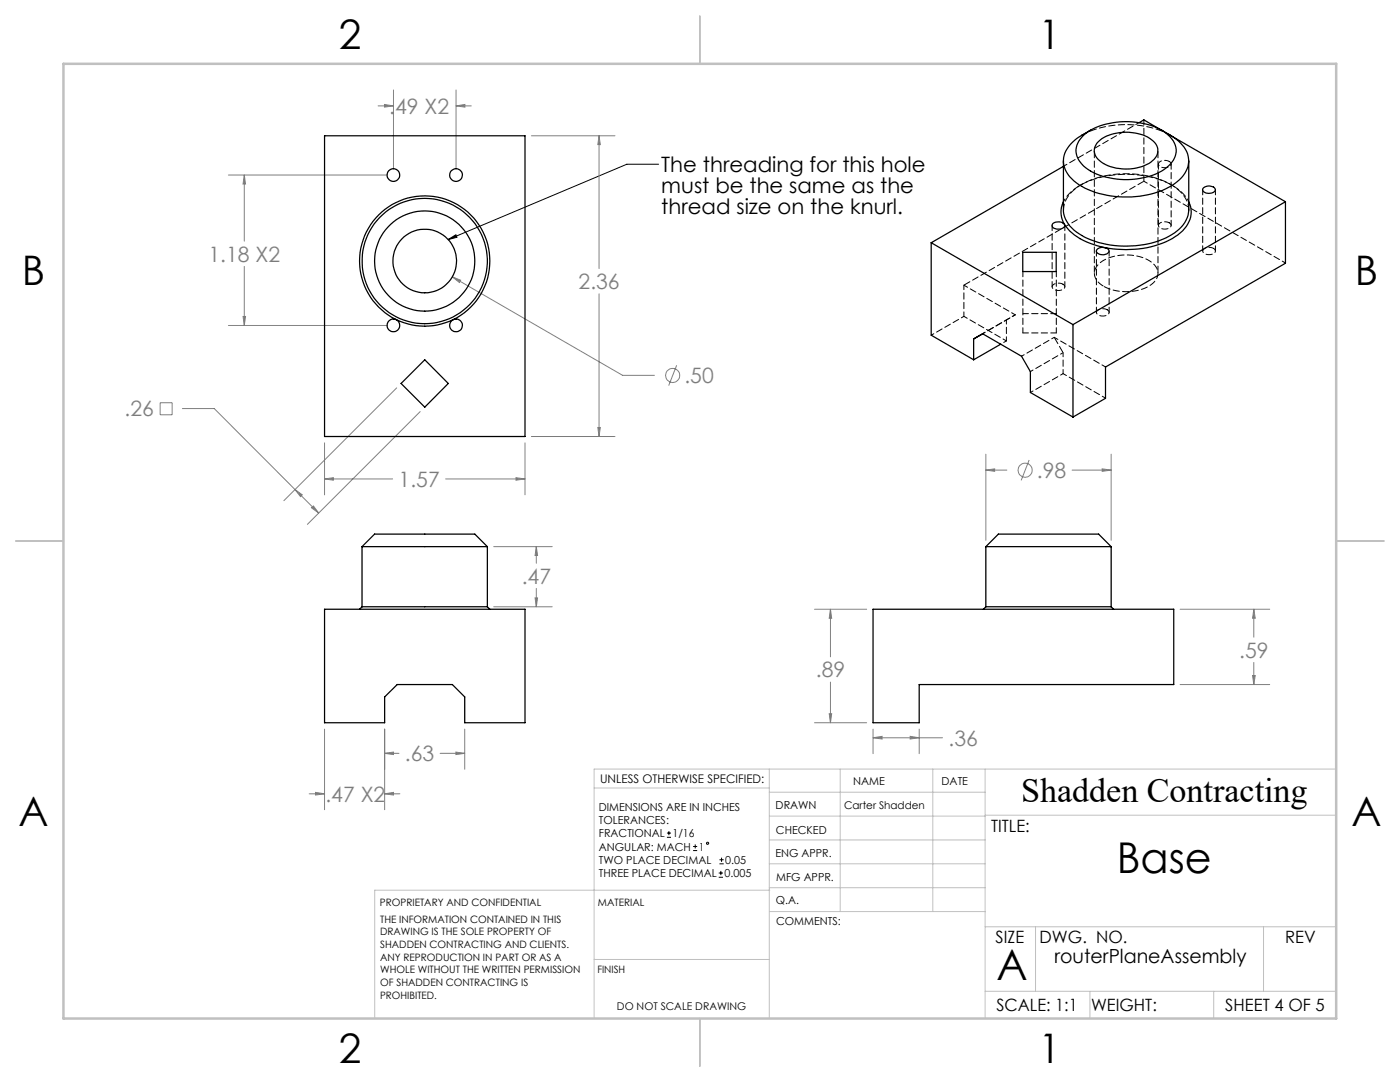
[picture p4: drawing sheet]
<svg xmlns="http://www.w3.org/2000/svg" width="279mm" height="216mm" viewBox="0 0 279 216" stroke-linecap="round" stroke-linejoin="round" font-family="sans-serif">
<g fill="none" stroke="#808080" stroke-width=".2">
<path d="M78.5 18v15.7M91 18v15.7M45.6 34.9h31.7M48.8 34.9v13.2M48.8 34.9l.2 1.8h-.5zM75.5 21.1h3M76.7 20.8l1.8 .3-1.8 .3zM91 21.1h3.1M91 21.1l1.8-.3v.6zM106 27.1h16.7M119.6 27.1v26.5M119.6 27.1l.2 1.8h-.5z"/>
<path d="M48.8 53.2v11.7M90.3 55.2l33.9 19.7h6.4M90.3 55.2l1.6 .7-.2 .5zM119.6 58.6v28.5M45.6 64.9h31.7M48.5 63.1h.5l-.2 1.8zM79.2 77.4l-22.5 22.5M135 72.9l-1.5 4M32 80.4h2.4v2.4h-2.4zM36.4 81.5h6.4l16.1 16.2M58.9 97.7l4.7 4.7M58.9 97.7l1.4 1-.3 .4z"/>
<path d="M64.8 95.6l1.7-.3v.5zM64.8 88.4v10.3M64.8 95.6h13.6M83.9 82.1l-22.6 22.5M88.9 95.6h15.9M103 95.3l1.8 .3-1.8 .2zM104.8 88.4v10.3M106 87.1h16.7M119.3 85.3h.5l-.2 1.8zM196.7 90.6v17.2M196.7 93.8h4.2M196.7 93.8l1.8-.2v.5z"/>
<path d="M205.4 91.8l-1.6 4M214 93.8h7.8M220 93.6l1.8 .2-1.8 .3zM221.8 90.6v17.2M62.2 101.3l.3-.3 1.1 1.4zM98.5 109.1h11.7M106.8 119.3h.5l-.3 1.8zM107 109.1v3.3M107 117.4v3.7M107 109.1l.3 1.7h-.5zM98.5 121.1h11.7M162.6 121.6h10.4"/>
<path d="M165.7 121.6l.3 1.8h-.5zM165.7 121.6v9.5M165.7 136.1v8.1M235.5 121.6h17.9M235.5 136.6h17.9M250 134.8h.5l-.3 1.8zM250.2 121.6l.3 1.8h-.5zM250.2 121.6v5.5M250.2 132.2v4.4M61.7 158.4h3.1M63 158.1l1.8 .3-1.8 .2zM64.8 145.5v16.1"/>
<path d="M76.8 145.5v16.1M76.8 158.4h3M76.8 150.3h2.8M76.8 158.4l1.7-.3v.5zM76.8 150.3l1.7-.2v.5zM87.8 150.3h4.9M91 150.1l1.7 .2-1.7 .3zM92.7 145.5v8M162.6 144.2h10.4M165.5 142.4h.5l-.3 1.8zM174.2 147.2l1.8-.3v.6zM174.2 145.5v4.9"/>
<path d="M174.2 147.2h13.9M181.6 146.9l1.8 .3-1.8 .3zM183.4 145.5v4.9"/>
<circle cx="134.2" cy="74.9" r="1.4"/>
<circle cx="204.6" cy="93.8" r="1.4"/>
</g>
<g fill="none" stroke="#000" stroke-width=".2">
<path d="M131.4 32.8h-6.3l-35.7 15M89.4 47.8l1.6-1 .2 .5zM133.1 167.1h.8M133.1 166.2h.8M133.5 165.8v.9M138.3 169.7h.8M138.3 168.9h.8M138.7 168.5v.8M143.4 175h.9M143.4 174.2h.9M143.6 172.4h.8M143.6 171.6h.8"/>
<path d="M143.9 173.8v.8M144 171.1v.9"/>
<circle cx="141.2" cy="168.3" r=".22"/>
</g>
<g fill="none" stroke="#c0c0c0" stroke-width=".2">
<path d="M118.6 157.2h34.9M153.5 153.5v49.7M153.5 158.1h43.1M167.7 153.5v28.4M186.2 153.5v28.4M196.6 153.5v49.7M266.7 153.5h-148.1v49.7M153.5 167.6h43.1M153.5 162.8h43.1M153.5 172.4h43.1M153.5 177.1h43.1M153.6 177.6h-78.8v25.6"/>
<path d="M196.6 162.7h70.1M118.6 191.5h34.9M153.6 181.9h43M196.6 197.8h70.1M196.6 184.9h70.1M206.7 184.9v12.9M217.5 197.8v5.4M242.2 197.8v5.4M252.2 184.9v12.9"/>
</g>
<path d="M139.7 3.2v9.5M3.1 107.9h9.6M266.7 107.9h9.5M139.7 203.2v9.6" fill="none" stroke="#c0c0c0" stroke-width=".25"/>
<path d="M12.7 12.7h254v190.5h-254z" fill="none" stroke="#c0c0c0" stroke-width=".5"/>
<path d="M89.4 47.8l1.6-1 .2 .5z" fill="#000"/>
<path d="M106.8 119.3h.5l-.3 1.8zM107 109.1l.3 1.7h-.5zM76.8 158.4l1.7-.3v.5zM63 158.1l1.8 .3-1.8 .2zM76.8 150.3l1.7-.2v.5zM91 150.1l1.7 .2-1.7 .3zM119.3 85.3h.5l-.2 1.8zM119.6 27.1l.2 1.8h-.5zM64.8 95.6l1.7-.3v.5zM103 95.3l1.8 .3-1.8 .2zM76.7 20.8l1.8 .3-1.8 .3zM91 21.1l1.8-.3v.6zM58.9 97.7l1.4 1-.3 .4zM62.2 101.3l.3-.3 1.1 1.4zM48.8 34.9l.2 1.8h-.5zM48.5 63.1h.5l-.2 1.8zM90.3 55.2l1.4 1.2 .2-.5zM250.2 121.6l.3 1.8h-.5zM250 134.8h.5l-.3 1.8zM165.7 121.6l.3 1.8h-.5zM165.5 142.4h.5l-.3 1.8zM181.6 146.9l1.8 .3-1.8 .3zM174.2 147.2l1.8-.3v.6zM196.7 93.8l1.8-.2v.5zM220 93.6l1.8 .2-1.8 .3z" fill="#808080"/>
<g fill="none" stroke="#000" stroke-width=".25">
<path d="M64.8 27.1h40v60h-40zM212.2 32.1v9.8a6.3 6.3 0 0 0 3.7 5.1 19.4 19.4 0 0 0 18-.2 6 6 0 0 0 3.3-4.9v-9.8M212.2 33.2l-26.4 15.2M216.3 27a14 14 0 0 1 11-2.5 9 9 0 0 1 7.1 4.1 3.9 3.9 0 0 1-1.6 4.9 14.7 14.7 0 0 1-11.4 2 8.1 8.1 0 0 1-6.5-4.4 3.9 3.9 0 0 1 1.4-4.1zM217.7 26l-1.8 1a6 6 0 0 0-3.6 5.9 7.8 7.8 0 0 0 4.8 4.9 19.6 19.6 0 0 0 16.8-.8 5.9 5.9 0 0 0 3.3-5.3 6.3 6.3 0 0 0-3.6-4.7l-1.8-1M219 28.5a8.7 8.7 0 0 1 8-1.9 5.3 5.3 0 0 1 4 2.8 3.2 3.2 0 0 1-2.6 3.6 9.5 9.5 0 0 1-8.9-.9 2.43 2.43 0 0 1-.5-3.6zM227.3 24.5l1-.6 3.3 2M233.7 27.1l22.8 13.2M240.2 37.4a1.64 1.64 0 0 1 2.3 .3 1.32 1.32 0 0 1-2 .7l-.5-.4v-.3zM185.8 48.4l28.3 16.4M185.8 48.4v18.5l8.5 4.9M204.1 50.3h6.7v3.9h-6.7z"/>
<path d="M210.2 44.6a1.69 1.69 0 0 1 2.3 .3 1.26 1.26 0 0 1-1.8 .7 .63 .63 0 0 1-.7-.3 .63 .63 0 0 1 .2-.7zM212.2 40.3a5 5 0 0 0 1.7 6.2 17.5 17.5 0 0 0 12.5 3.2 15.7 15.7 0 0 0 9.6-3.6 4.9 4.9 0 0 0 1.2-5.8M218.9 49.8a1.69 1.69 0 0 1 2.4 .2 1.41 1.41 0 0 1-1.2 .9 1.41 1.41 0 0 1-1.3-.8zM256.5 40.3l-42.4 24.5M256.5 40.3v12.2l-35.9 20.7v6.3l-6.5 3.7M84.8 71.8l4.7 4.7-4.7 4.7-4.8-4.7zM194.3 71.8v-4.2l1.8-1 7.8 4.5 1.7 3.1v4.1l8.5 4.9M199.7 68.7l-5.4 3.1M214.1 64.8v18.4M72.2 109.1l2.6-2.5h20l2.5 2.5M72.2 109.1h25.1M72.2 109.1v12"/>
<path d="M97.3 109.1v12M196.7 109.1h25.1M196.7 109.1l2.5-2.5h20.1l2.5 2.5M196.7 109.1v12M221.8 109.1v12M64.8 121.6h40v22.6h-12.1v-5.1l-2.4-2.5h-11l-2.5 2.5v5.1h-12zM72.2 121.1h25.1M72.2 121.1l-.4 .5M97.3 121.1l.5 .5M174.2 121.6h60v15h-50.8v7.6h-9.2zM196.7 121.1h25.1M196.7 121.1l-.4 .5"/>
<path d="M221.8 121.1l.4 .5"/>
<circle cx="78.5" cy="34.9" r="1.27"/>
<circle cx="91" cy="34.9" r="1.27"/>
<circle cx="84.8" cy="52.1" r="12.5"/>
<circle cx="84.8" cy="52.1" r="10"/>
<circle cx="84.8" cy="52.1" r="6.3"/>
<circle cx="84.8" cy="52.1" r="13"/>
<circle cx="78.5" cy="64.9" r="1.26"/>
<circle cx="91" cy="64.9" r="1.26"/>
</g>
<path d="M233.7 27.1l-2-1.2M192.4 56.9l10.2 5.9M192.4 63.1v-6.2M200.8 68v-4.2M210.4 67.3l10.2 5.9M212.2 74.6v-4.2" fill="none" stroke="#000" stroke-width=".2" stroke-dasharray="1.3 .6" stroke-dashoffset=".4"/>
<path d="M227.3 24.5l-15 8.7M256.6 52.5l-28.3-16.3M192.4 63.1l8.5 4.9M212.2 74.6l8.4 4.9" fill="none" stroke="#000" stroke-width=".2" stroke-dasharray="1.3 .6" stroke-dashoffset=".5"/>
<path d="M233.4 32.2a.63 .63 0 0 1 .3 .8 .63 .63 0 0 1-.7 .4 1.21 1.21 0 0 1-1.8-.8 1.66 1.66 0 0 1 2.2-.4M212.1 56.7a.63 .63 0 0 1 .4 .8 .63 .63 0 0 1-.8 .4 1.21 1.21 0 0 1-1.7-.8 1.66 1.66 0 0 1 2.1-.4M233.4 44.5a.63 .63 0 0 1 .3 .7 .63 .63 0 0 1-.7 .5 1.21 1.21 0 0 1-1.8-.9 1.66 1.66 0 0 1 2.2-.3M242.2 49.6a.63 .63 0 0 1 .3 .7 .63 .63 0 0 1-.7 .5 1.21 1.21 0 0 1-1.8-.9 1.66 1.66 0 0 1 2.2-.3M221 61.8a.63 .63 0 0 1 .3 .8 .63 .63 0 0 1-.7 .4 1.21 1.21 0 0 1-1.8-.8 1.66 1.66 0 0 1 2.2-.4" fill="none" stroke="#000" stroke-width=".2" stroke-dasharray="1.3 .6" stroke-dashoffset=".3"/>
<path d="M212.3 40.2a10.9 10.9 0 0 1 7.5-4.8 19.6 19.6 0 0 1 15.3 2.3l1.3 1.3 .9 1.2M185.9 66.9l6.5-3.8M196.1 66.6l6.5-3.8M205.7 74.1l6.5-3.7M205.7 78.3l6.5-3.7M210.4 67.3l-6.5 3.8" fill="none" stroke="#000" stroke-width=".2" stroke-dasharray="1.3 .6" stroke-dashoffset=".7"/>
<path d="M215.9 27a19.5 19.5 0 0 1 17.7 0M215.9 36.8l-.3 .2M233.9 37l-.3-.2" fill="none" stroke="#000" stroke-width=".2" stroke-dasharray="1.3 .6"/>
<path d="M237.3 41.9a6.2 6.2 0 0 0-3.7-5.1 19.2 19.2 0 0 0-18.5 .5 5.8 5.8 0 0 0-2.8 4.6" fill="none" stroke="#000" stroke-width=".2" stroke-dasharray="1.3 .6" stroke-dashoffset=".1"/>
<g fill="none" stroke="#000" stroke-width=".2" stroke-dasharray="1.3 .6" stroke-dashoffset=".2">
<path d="M228.3 23.9v12.3M231.2 32.7v12.3M240 37.8v12.3M210 45v12.2M212.5 57.2v-12.2M218.8 50.1v12.2M233.7 45v-12.3M242.6 50.1v-12.3M204.1 66.4h6.7M204.1 66.4v-12.2M210.8 66.4v-12.2M210.8 62.6h-6.7"/>
<path d="M221.4 62.3v-12.2"/>
</g>
<path d="M218.4 30v24.5M231.1 54.5v-24.5M212.2 70.4l-1.8-3.1" fill="none" stroke="#000" stroke-width=".2" stroke-dasharray="1.3 .6" stroke-dashoffset="-.2"/>
<path d="M228.3 36.2l-35.9 20.7M220.3 57.1a9.6 9.6 0 0 0 9.8-.6 2.59 2.59 0 0 0-.7-4.4 9.4 9.4 0 0 0-10.1 .6 2.52 2.52 0 0 0 .6 4.2l.4 .2" fill="none" stroke="#000" stroke-width=".2" stroke-dasharray="1.3 .6" stroke-dashoffset="-.1"/>
<path d="M200.8 63.8l-4.7 2.8" fill="none" stroke="#000" stroke-width=".2" stroke-dasharray="1.3 .6" stroke-dashoffset=".8"/>
<path d="M200.8 68l-1.1 .7M202.6 62.8l-1.8 1" fill="none" stroke="#000" stroke-width=".2" stroke-dasharray="1.3 .6" stroke-dashoffset=".6"/>
<g font-size="8.5">
<text x="222.9" y="174.2">Base</text>
<text x="198.9" y="195.5">A</text>
</g>
<g font-size="8.1">
<text x="67.6" y="9.7">2</text>
<text x="207.3" y="9.7">1</text>
<text x="4.4" y="57">B</text>
<text x="270.4" y="57">B</text>
<text x="3.7" y="164.9">A</text>
<text x="269.7" y="164.9">A</text>
<text x="67.6" y="212.2">2</text>
<text x="207.3" y="212.2">1</text>
</g>
<text font-size="6.9" x="203.8" y="160.1">Shadden Contracting</text>
<g font-size="4.2" fill="#808080">
<text x="77.7" y="22.7">.49 X2</text>
<text x="41.6" y="52.2">1.18 X2</text>
<text x="115.5" y="57.7">2.36</text>
<text x="136.6" y="76.4">.50</text>
<text x="24.9" y="83.1">.26</text>
<text x="206.9" y="95.4">.98</text>
<text x="79.6" y="97.2">1.57</text>
<text x="104.1" y="116.5">.47</text>
<text x="247.3" y="131.2">.59</text>
<text x="162.8" y="135.2">.89</text>
<text x="189.3" y="148.8">.36</text>
<text x="80.8" y="151.9">.63</text>
<text x="64.9" y="160">.47 X2</text>
</g>
<g font-size="4.2">
<text x="132" y="34.3">The threading for this hole</text>
<text x="132" y="38.5">must be the same as the</text>
<text x="132" y="42.7">thread size on the knurl.</text>
</g>
<text font-size="3.9" x="210.4" y="192.1">routerPlaneAssembly</text>
<g font-size="3.4">
<text x="197.8" y="166">TITLE:</text>
<text x="198.7" y="188.1">SIZE</text>
<text x="207.5" y="188.1">DWG. NO.</text>
<text x="256.5" y="188.2">REV</text>
<text x="198.8" y="201.7">SCALE: 1:1</text>
<text x="217.7" y="201.8">WEIGHT:</text>
<text x="244.5" y="201.7">SHEET 4 OF 5</text>
</g>
<text font-size="2.4" x="119.8" y="156.2">UNLESS OTHERWISE SPECIFIED:</text>
<g font-size="2.2">
<text x="119.5" y="161.8">DIMENSIONS ARE IN INCHES</text>
<text x="154.8" y="161.4">DRAWN</text>
<text x="170.2" y="156.7">NAME</text>
<text x="187.9" y="156.7">DATE</text>
<text x="119.5" y="164.4">TOLERANCES:</text>
<text x="119.5" y="167.1">FRACTIONAL</text>
<text x="134.2" y="167.1">1/16</text>
<text x="154.9" y="166.3">CHECKED</text>
<text x="119.5" y="172.4">TWO PLACE DECIMAL</text>
<text x="119.5" y="169.7">ANGULAR: MACH</text>
<text x="139.5" y="169.7">1</text>
<text x="144.7" y="172.4">0.05</text>
<text x="154.8" y="171">ENG APPR.</text>
<text x="119.5" y="175">THREE PLACE DECIMAL</text>
<text x="144.6" y="175">0.005</text>
<text x="154.9" y="175.7">MFG APPR.</text>
<text x="154.9" y="180.4">Q.A.</text>
<text x="154.9" y="184.6">COMMENTS:</text>
</g>
<g font-size="2.1">
<text x="168.5" y="161.5">Carter Shadden</text>
<text x="123.1" y="201.6">DO NOT SCALE DRAWING</text>
</g>
<g font-size="2">
<text x="75.8" y="180.7">PROPRIETARY AND CONFIDENTIAL</text>
<text x="75.9" y="184.1">THE INFORMATION CONTAINED IN THIS</text>
<text x="119.3" y="180.7">MATERIAL</text>
<text x="75.9" y="186.7">DRAWING IS THE SOLE PROPERTY OF</text>
<text x="75.9" y="189.2">SHADDEN CONTRACTING AND CLIENTS.</text>
<text x="75.9" y="191.7">ANY REPRODUCTION IN PART OR AS A</text>
<text x="75.9" y="194.2">WHOLE WITHOUT THE WRITTEN PERMISSION</text>
<text x="75.9" y="196.8">OF SHADDEN CONTRACTING IS</text>
<text x="119.2" y="194.2">FINISH</text>
<text x="75.9" y="199.3">PROHIBITED.</text>
</g>
</svg>
